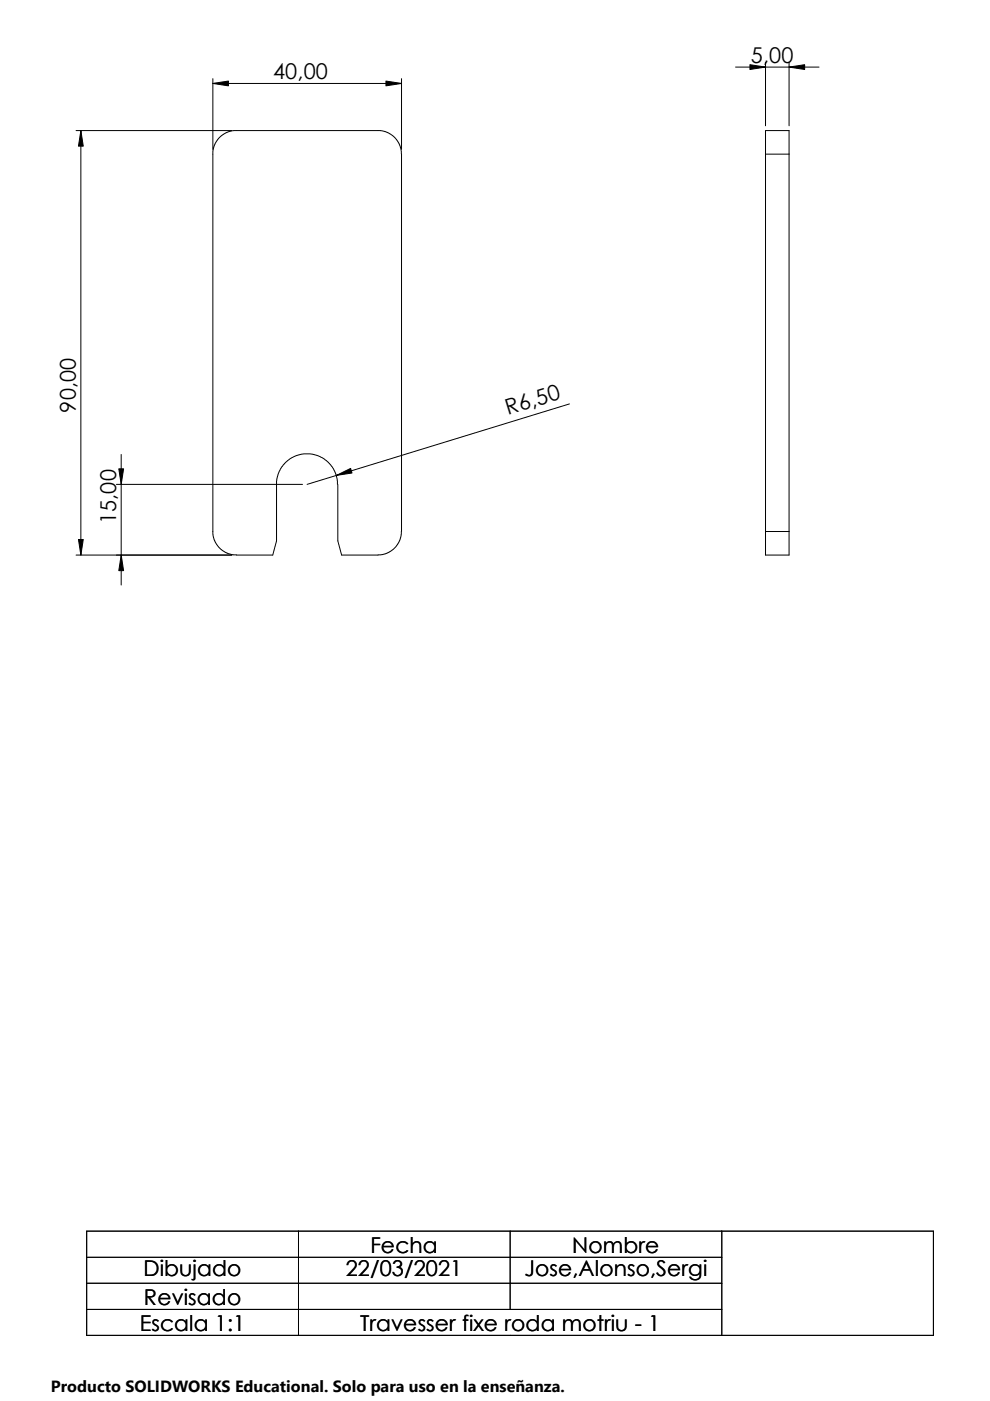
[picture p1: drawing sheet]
<svg xmlns="http://www.w3.org/2000/svg" width="210mm" height="297mm" viewBox="0 0 210 297" stroke-linecap="round" stroke-linejoin="round" font-family="sans-serif">
<g fill="none" stroke="#000" stroke-width=".21">
<path d="M45.1 17.7l3.3-.5v1zM45.1 16.7v15M45.1 17.7h40M81.8 17.2l3.3 .5-3.3 .5zM85.1 16.7v15M156 14.2h17.7M159 13.7l3.3 .5-3.3 .5zM162.3 13.2v13.5M167.3 14.2l3.3-.5v1zM167.3 13.2v13.5M16.1 27.7h33M17.1 27.7l.6 3.3h-1.1z"/>
<path d="M17.1 27.7v90M45.1 32.7v80.6l.6 1.7 1.1 1.5 1.7 .9 1.6 .2M45.1 32.6l.2-1.5 1-1.7 1.5-1.2 1.7-.5h31.2l1.3 .3 1.2 .7 .9 .9 .7 1.1 .3 2v80M162.3 27.7h5v90h-5zM162.3 32.7h5M25.2 99.4h1l-.5 3.3zM25.7 96.4v27.6M120.7 85.6l-55.6 17.1M16.1 117.7h33M16.6 114.4h1.1l-.6 3.3zM24.7 102.7h39.4M25.7 117.7l.5 3.3h-1z"/>
<path d="M71.3 100.8l3-1.5 .3 1zM71.5 102.7l-.1-1.6-.7-1.7-.9-1.1-1.4-1.2-2.1-.8-1.9-.1-1.5 .4-1.6 .8-1 .9-.8 1.1-.5 1.1-.3 1.1-.1 13.1-.8 3h-7.7M71.6 102.7v12l.8 3h7.7l1.9-.4 1.4-.8 .9-1.1 .6-1.1 .2-1.6M162.3 112.7h5M18.4 261h179.5v22.1h-179.5zM18.4 266.6h134.6M18.4 272.1h134.6M18.4 277.6h134.6M63.3 261v22.1M108.2 261v16.6M153 261v22.1"/>
</g>
<path d="M45.1 17.7l3.3-.5v1zM81.8 17.2l3.3 .5-3.3 .5zM159 13.7l3.3 .5-3.3 .5zM167.3 14.2l3.3-.5v1zM17.1 27.7l.6 3.3h-1.1zM16.6 114.4h1.1l-.6 3.3zM25.7 117.7l.5 3.3h-1zM25.2 99.4h1l-.5 3.3zM71.3 100.8l3-1.5 .3 1z" fill="#000"/>
<path d="M10.8 291.5h104.2v5.5h-104.2z" fill="#fff"/>
<g font-size="4.6">
<text x="57.9" y="16.8">40,00</text>
<text x="159.2" y="13.3">5,00</text>
<text x="16" y="87.5" transform="rotate(-90 16 87.5)">90,00</text>
<text x="107.7" y="88.1" transform="rotate(-17 107.7 88.1)">R6,50</text>
<text x="24.6" y="111.1" transform="rotate(-90 24.6 111.1)">15,00</text>
<text x="78.5" y="265.6">Fecha</text>
<text x="121.3" y="265.6">Nombre</text>
<text x="30.4" y="270.6">Dibujado</text>
<text x="73.3" y="270.6">22/03/2021</text>
<text x="111.2" y="270.6">Jose,Alonso,Sergi</text>
<text x="30.5" y="276.6">Revisado</text>
<text x="29.6" y="282.2">Escala 1:1</text>
<text x="76.4" y="282.2">Travesser fixe roda motriu - 1</text>
</g>
<text font-size="3.4" x="10.8" y="295.2">Producto SOLIDWORKS Educational. Solo para uso en la enseñanza.</text>
</svg>
